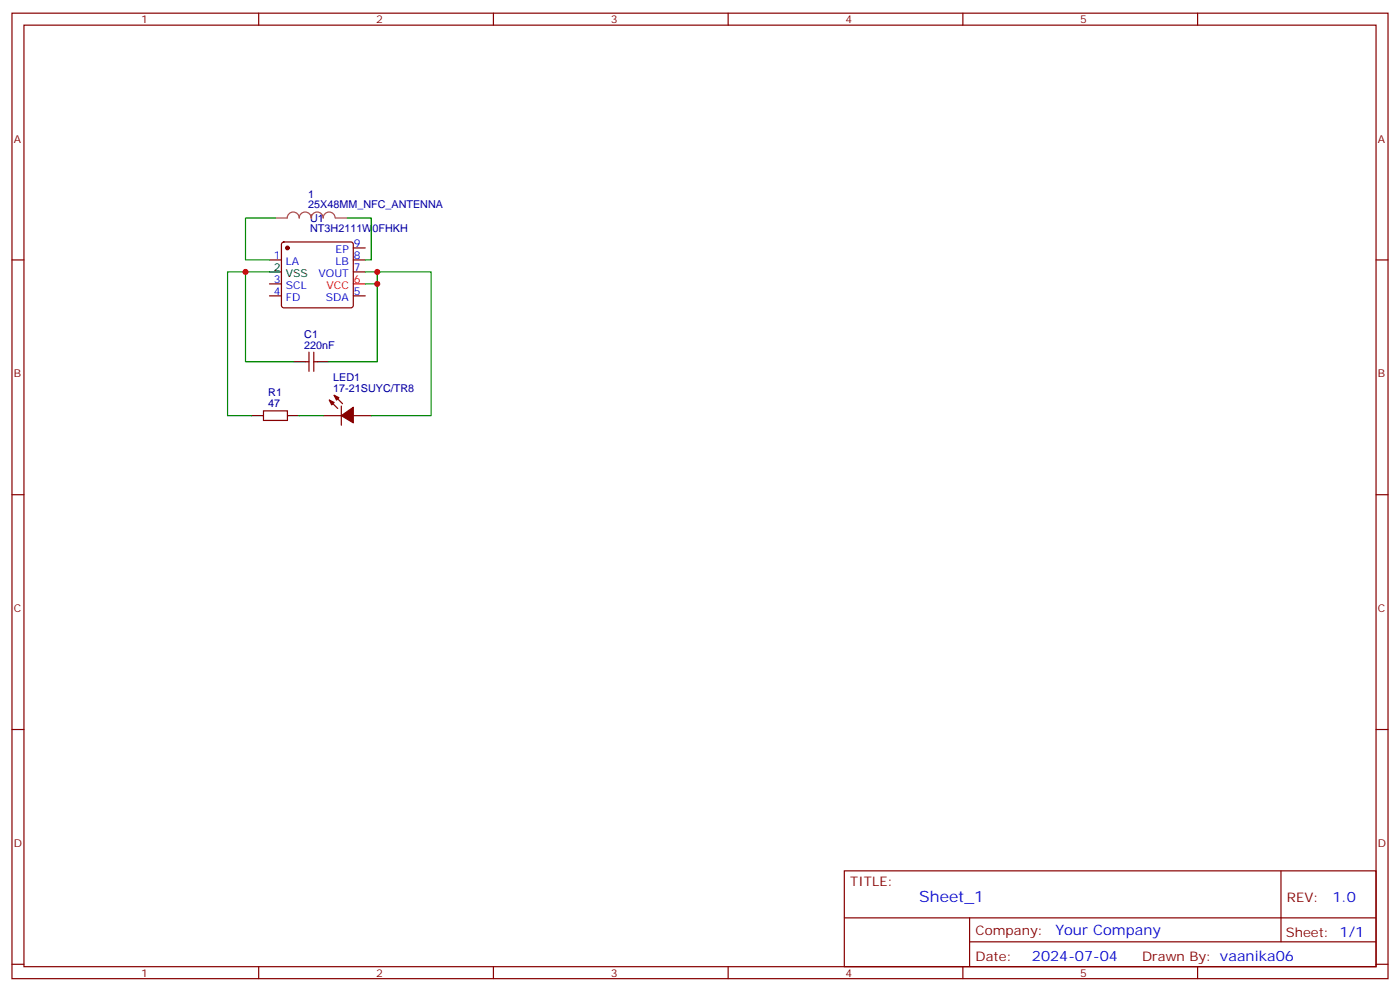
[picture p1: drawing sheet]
<svg xmlns="http://www.w3.org/2000/svg" width="412mm" height="292mm" viewBox="0 0 412 292" stroke-linecap="round" stroke-linejoin="round" font-family="sans-serif">
<g fill="none" stroke="#870000" stroke-width=".35">
<path d="M3.5 3.9h405.4v284.3h-405.4zM7.1 7.4h398.2v277.3h-398.2zM76.2 3.9v3.5M145.3 3.9v3.5M214.5 3.9v3.5M283.6 3.9v3.5M352.8 3.9v3.5M3.5 76.6h3.6M79.4 76.6h3.5M83.1 71.5l.5-.2h19.8l.5 .2 .2 .5v18l-.3 .5-.4 .2h-19.8l-.5-.3-.2-.4v-18zM104.1 76.6h3.5M104.1 73h3.5"/>
<path d="M405.3 76.6h3.6M79.4 87.1h3.5M79.4 83.6h3.5M104.1 80.1h3.5M104.1 87.1h3.5M90 106.5h1M91 103.7v5.7M92.4 103.7v5.7M92.4 106.5h1.1M97 117.8l2.5 2.5M98.4 116.4l2.5 2.5M100.5 119.6v5.6"/>
<path d="M77.6 121h7.1v2.8h-7.1zM95.2 122.4h5.3M104.1 122.4h5.3M3.5 145.7h3.6M405.3 145.7h3.6M3.5 214.8h3.6M405.3 214.8h3.6M248.7 256.5h156.6v28.2h-156.6zM377.3 256.5v20.9M248.7 270.3h156.5M285.6 277.4h119.6M285.6 270.3v14.1"/>
<path d="M3.5 284h3.6M76.2 284.7v3.5M145.3 284.7v3.5M214.5 284.7v3.5M283.6 284.7v3.5M352.8 284.7v3.5M405.3 284h3.6"/>
</g>
<path d="M104.1 83.6h3.5" fill="none" stroke="#f00" stroke-width=".35"/>
<path d="M79.4 80.1h3.5M86.4 106.5h3.6M93.5 106.5h3.5M74.1 122.4h3.5M84.7 122.4h3.5" fill="none" stroke="#000" stroke-width=".35"/>
<g fill="#870000" stroke="#870000" stroke-width=".35">
<path d="M97 117.8l1.4 .7-.7 .7z"/>
<path d="M98.4 116.4l1.4 .7-.7 .7z"/>
<path d="M100.5 122.4l3.6-2.5v4.6z"/>
<circle cx="84.7" cy="73" r=".53"/>
</g>
<path d="M81.1 64.2h3.5a1.76 1.76 0 0 1 1.8-1.8 1.76 1.76 0 0 1 1.7 1.8 1.76 1.76 0 0 1 1.8-1.8 1.76 1.76 0 0 1 1.8 1.8 1.76 1.76 0 0 1 1.7-1.8 1.76 1.76 0 0 1 1.8 1.8 1.76 1.76 0 0 1 1.8-1.8 1.76 1.76 0 0 1 1.7 1.8M98.8 64.2h3.5" fill="none" stroke="#a64a4a" stroke-width=".35"/>
<path d="M81.1 64.2h-8.8v12.4h7.1M102.3 64.2h7.1v12.4h-1.8M72.3 80.1h-5.3v42.3h7.1M79.4 80.1h-7.1v26.4h14.1M107.6 80.1h3.5v26.4h-14.1M107.6 83.6h3.5M111.1 80.1h15.9v42.3h-17.6M88.2 122.4h7" fill="none" stroke="#008700" stroke-width=".35"/>
<g fill="#c00">
<circle cx="111.1" cy="83.6" r=".88"/>
<circle cx="111.1" cy="80.1" r=".88"/>
<circle cx="72.3" cy="80.1" r=".88"/>
</g>
<text font-size="4.6" fill="#00f" x="270.8" y="265.5">Sheet_1</text>
<g font-size="4.2" fill="#00f">
<text x="392.5" y="265.7">1.0</text>
<text x="310.9" y="275.3">Your Company</text>
<text x="304" y="283.1">2024-07-04</text>
</g>
<g font-size="3.9" fill="#800">
<text x="250.5" y="261.1">TITLE:</text>
<text x="379.1" y="265.7">REV:</text>
<text x="287.4" y="275.3">Company:</text>
<text x="378.7" y="275.9">Sheet: 1/1</text>
<text x="287.4" y="282.9">Date:</text>
<text x="336.4" y="283">Drawn By: vaanika06</text>
</g>
<g font-size="3.2" fill="#800">
<text x="41.6" y="6.9">1</text>
<text x="110.8" y="6.9">2</text>
<text x="179.9" y="6.9">3</text>
<text x="249.1" y="6.9">4</text>
<text x="318.2" y="6.9">5</text>
<text x="4.1" y="42">A</text>
<text x="405.9" y="42">A</text>
<text x="4.1" y="111.1">B</text>
<text x="405.9" y="111.1">B</text>
<text x="4.1" y="180.3">C</text>
<text x="405.9" y="180.3">C</text>
<text x="4.1" y="249.4">D</text>
<text x="405.9" y="249.4">D</text>
<text x="41.6" y="287.7">1</text>
<text x="110.8" y="287.7">2</text>
<text x="179.9" y="287.7">3</text>
<text x="249.1" y="287.7">4</text>
<text x="318.2" y="287.7">5</text>
</g>
<g font-size="3.2" fill="#000080">
<text x="90.8" y="58.3">1</text>
<text x="90.8" y="61.4">25X48MM_NFC_ANTENNA</text>
<text x="91.4" y="65.3">U1</text>
<text x="91.4" y="68.4">NT3H2111W0FHKH</text>
<text x="89.6" y="99.5">C1</text>
<text x="89.6" y="102.7">220nF</text>
<text x="98.2" y="112.2">LED1</text>
<text x="79" y="119.9">47</text>
<text x="79" y="116.8">R1</text>
<text x="98.2" y="115.4">17-21SUYC/TR8</text>
</g>
<g font-size="3.2" fill="#00f">
<text x="80.7" y="76.2">1</text>
<text x="84.2" y="78">LA</text>
<text x="98.8" y="78">LB</text>
<text x="98.8" y="74.4">EP</text>
<text x="104.2" y="72.7">9</text>
<text x="104.2" y="76.2">8</text>
<text x="80.7" y="83.3">3</text>
<text x="93.8" y="81.5">VOUT</text>
<text x="104.2" y="79.7">7</text>
<text x="80.7" y="86.8">4</text>
<text x="84.2" y="88.5">FD</text>
<text x="84.2" y="85">SCL</text>
<text x="96" y="88.5">SDA</text>
<text x="104.2" y="86.8">5</text>
</g>
<g font-size="3.2">
<text x="80.7" y="79.7">2</text>
<text x="84.2" y="81.5">VSS</text>
</g>
<g font-size="3.2" fill="#f00">
<text x="104.2" y="83.3">6</text>
<text x="96.2" y="85">VCC</text>
</g>
</svg>
